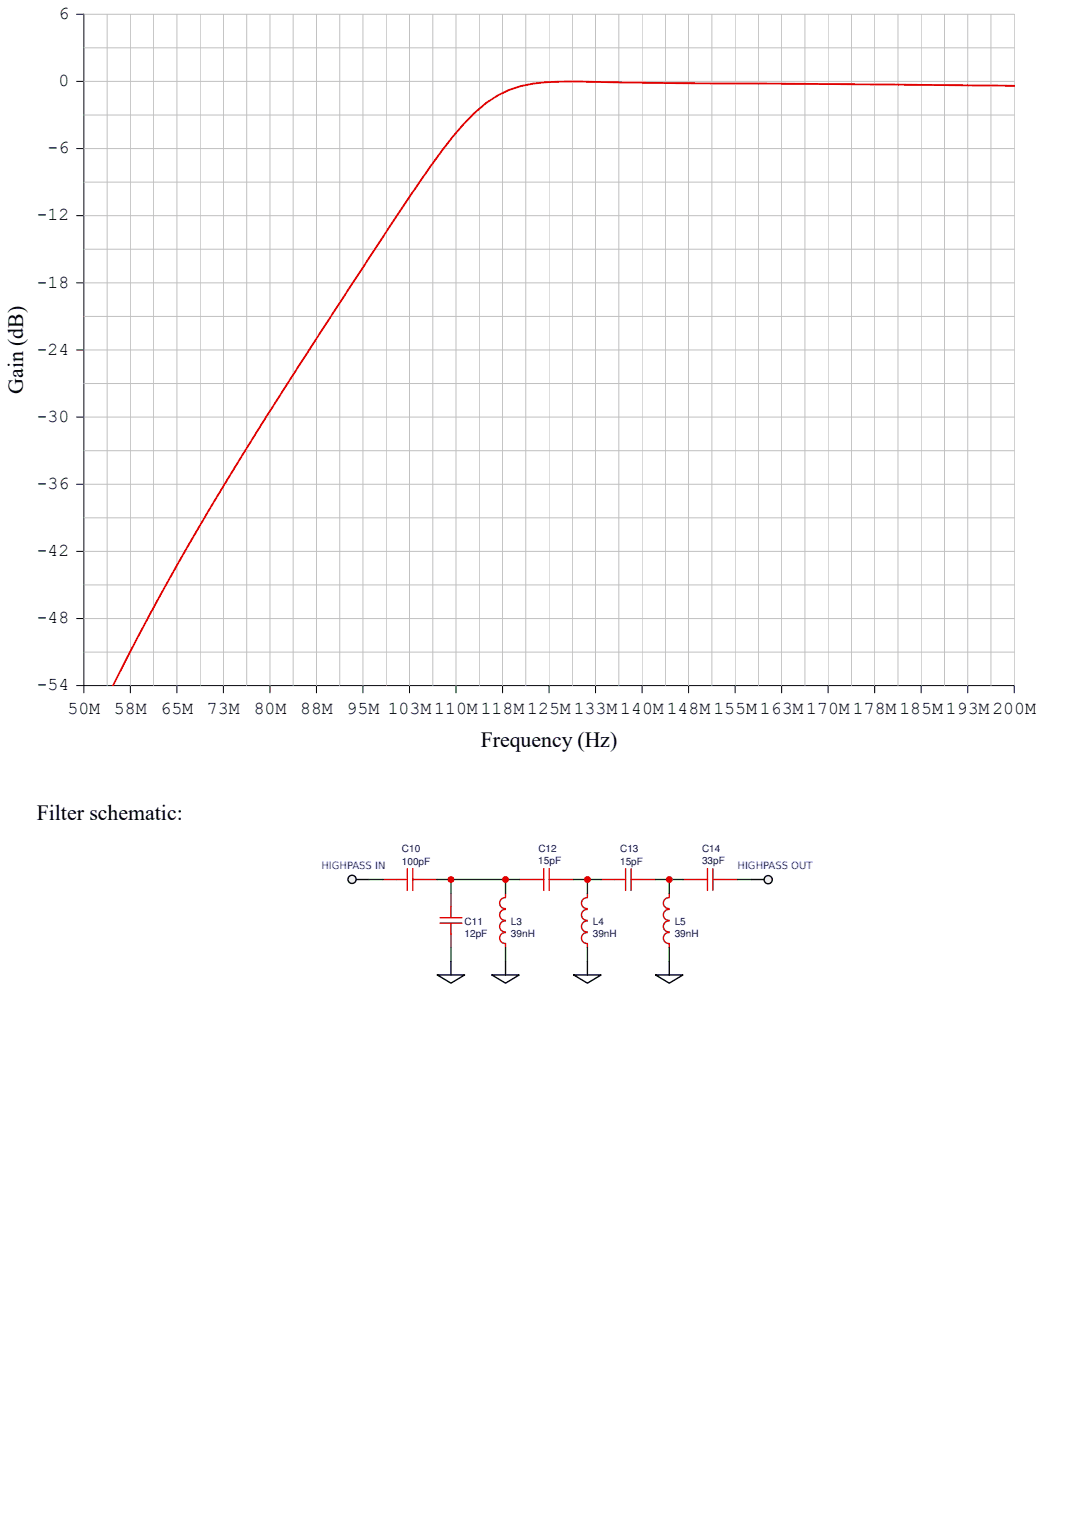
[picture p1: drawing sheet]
<svg xmlns="http://www.w3.org/2000/svg" width="210mm" height="297mm" viewBox="0 0 210 297" stroke-linecap="round" stroke-linejoin="round" font-family="sans-serif">
<g fill="none" stroke="#000" stroke-width=".19">
<path d="M16.3 134.4v-1.4h180.4v1.4M25.3 133v1.4M34.3 133v1.4M43.3 133v1.4M52.4 133v1.4M61.4 133v1.4M70.4 133v1.4M79.4 133v1.4M88.4 133v1.4M97.5 133v1.4M106.5 133v1.4M115.5 133v1.4"/>
<path d="M124.5 133v1.4M133.5 133v1.4M142.6 133v1.4M151.6 133v1.4M160.6 133v1.4M169.6 133v1.4M178.6 133v1.4M187.7 133v1.4"/>
</g>
<g fill="#fff">
<path d="M.6 59.4h4.9v17h-4.9z"/>
<path d="M7.1 131.1h6.4v3.8h-6.4z"/>
<path d="M7.1 118.2h6.4v3.7h-6.4z"/>
<path d="M7.1 105.1h6.4v3.7h-6.4z"/>
<path d="M7.1 92.1h6.4v3.7h-6.4z"/>
<path d="M7.1 79.1h6.4v3.7h-6.4z"/>
<path d="M7.1 66h6.4v3.8h-6.4z"/>
<path d="M7.1 53h6.4v3.8h-6.4z"/>
<path d="M7.1 40h6.4v3.7h-6.4z"/>
<path d="M7.1 27h6.4v3.7h-6.4z"/>
<path d="M9.2 13.9h4.3v3.8h-4.3z"/>
<path d="M11.3 .9h2.2v3.8h-2.2z"/>
</g>
<path d="M14.9 2.8h1.4v130.2h-1.4M14.9 15.8h1.4M14.9 28.8h1.4M14.9 54.9h1.4M14.9 41.8h1.4M14.9 67.9h1.4M14.9 93.9h1.4M14.9 80.9h1.4M14.9 120h1.4M14.9 107h1.4" fill="none" stroke="#000" stroke-width=".19"/>
<g fill="none" stroke="#c0c0c0" stroke-width=".19">
<path d="M16.3 2.8h180.4v130.2M16.3 15.8h180.4M16.3 9.3h180.4M20.8 2.8v130.2M25.3 2.8v130.2M29.8 2.8v130.2M34.3 2.8v130.2M38.8 2.8v130.2M43.3 2.8v130.2M47.8 2.8v130.2M52.4 2.8v130.2M56.9 2.8v130.2"/>
<path d="M61.4 2.8v130.2M65.9 2.8v130.2M70.4 2.8v130.2M74.9 2.8v130.2M79.4 2.8v130.2M83.9 2.8v130.2M88.4 2.8v130.2M92.9 2.8v130.2M97.5 2.8v130.2M102 2.8v130.2M106.5 2.8v130.2M111 2.8v130.2"/>
<path d="M115.5 2.8v130.2M120 2.8v130.2M124.5 2.8v130.2M129 2.8v130.2M133.5 2.8v130.2M138 2.8v130.2M142.6 2.8v130.2M147.1 2.8v130.2M151.6 2.8v130.2M156.1 2.8v130.2M160.6 2.8v130.2M165.1 2.8v130.2"/>
<path d="M169.6 2.8v130.2M174.1 2.8v130.2M178.6 2.8v130.2M183.1 2.8v130.2M187.7 2.8v130.2M192.2 2.8v130.2M16.3 35.3h180.4M16.3 28.8h180.4M16.3 22.3h180.4M16.3 54.9h180.4M16.3 48.3h180.4M16.3 41.8h180.4"/>
<path d="M16.3 74.4h180.4M16.3 67.9h180.4M16.3 61.4h180.4M16.3 93.9h180.4M16.3 87.4h180.4M16.3 80.9h180.4M16.3 120h180.4M16.3 113.5h180.4M16.3 107h180.4M16.3 100.5h180.4M16.3 126.5h180.4"/>
</g>
<path d="M196.7 16.7l-65-.6-18.6-.3a53.6 53.6 0 0 0-12.1 .9 20 20 0 0 0-8.9 5.2 102.3 102.3 0 0 0-12.5 16l-7.6 11.5a1091.3 1091.3 0 0 0-37 59l-6 10.9-7.1 13.8" fill="none" stroke="#f00" stroke-width=".35"/>
<g fill="none" stroke="#a00000" stroke-width=".26">
<path d="M76.9 170.6h2.1M79 168.5v4.2M80 168.5v4.2M80 170.6h2.2M85.3 179.1h4.3M85.3 178h4.3M87.5 175.9v2.1M87.5 179.1v2.1M103.3 170.6h2.1M105.4 168.5v4.2M106.5 168.5v4.2M106.5 170.6h2.1"/>
<path d="M119.2 170.6h2.1M121.3 168.5v4.2M122.4 170.6h2.1M122.4 168.5v4.2M135.1 170.6h2.1M137.2 168.5v4.2M138.3 170.6h2.1M138.3 168.5v4.2"/>
</g>
<g fill="none" stroke="#800" stroke-width=".26">
<path d="M74.2 170.6h2.7M82.2 170.6h2.6M87.5 173.3v2.6M98 178.7a1.06 1.06 0 0 0-1.1 1 1.06 1.06 0 0 0 1.1 1.1M98 176.4a1.06 1.06 0 0 0-1.1 1.1 1.06 1.06 0 0 0 1.1 1M98 174.2a1.06 1.06 0 0 0-1.1 1 1.06 1.06 0 0 0 1.1 1.1M98 173.3v.8M100.7 170.6h2.6M108.6 170.6h2.7M113.9 178.7a1.06 1.06 0 0 0-1.1 1 1.06 1.06 0 0 0 1.1 1.1M113.9 176.4a1.06 1.06 0 0 0-1.1 1.1 1.06 1.06 0 0 0 1.1 1M113.9 174.2a1.06 1.06 0 0 0-1.1 1 1.06 1.06 0 0 0 1.1 1.1"/>
<path d="M113.9 173.3v.8M116.6 170.6h2.6M124.5 170.6h2.6M129.8 178.7a1.06 1.06 0 0 0-1.2 1 1.06 1.06 0 0 0 1.2 1.1M129.8 176.4a1.06 1.06 0 0 0-1.2 1.1 1.06 1.06 0 0 0 1.2 1M129.8 174.2a1.06 1.06 0 0 0-1.2 1 1.06 1.06 0 0 0 1.2 1.1M129.8 173.3v.8M132.4 170.6h2.7M140.4 170.6h2.6M87.5 181.2v2.7M98 180.9a1.06 1.06 0 0 0-1.1 1.1 1.06 1.06 0 0 0 1.1 1M98 183.1v.8"/>
<path d="M113.9 180.9a1.06 1.06 0 0 0-1.1 1.1 1.06 1.06 0 0 0 1.1 1M113.9 183.1v.8M129.8 180.9a1.06 1.06 0 0 0-1.2 1.1 1.06 1.06 0 0 0 1.2 1M129.8 183.1v.8"/>
</g>
<path d="M84.8 170.6h2.7v2.7M87.5 170.6h10.5M100.7 170.6h-2.7v2.7M111.3 170.6h5.3M113.9 170.6v2.7M127.1 170.6h5.3M129.8 170.6v2.7M143 170.6h2.7" fill="none" stroke="#080" stroke-width=".26"/>
<path d="M68.9 170.6h2.7" fill="none" stroke="#000" stroke-width=".26"/>
<circle cx="68.3" cy="170.6" r=".79" fill="#efefef" stroke="#000" stroke-width=".26"/>
<path d="M71.6 170.6h2.6M87.5 183.9v2.6M98 183.9v2.6M113.9 183.9v2.6M129.8 183.9v2.6" fill="none" stroke="#080" stroke-width=".26"/>
<path d="M145.7 170.6h2.6M84.8 189.1h5.3l-2.6 1.6zM87.5 186.5v2.6M95.4 189.1h5.3l-2.7 1.6zM98 186.5v2.6M111.3 189.1h5.3l-2.7 1.6zM113.9 186.5v2.6M127.1 189.1h5.3l-2.6 1.6zM129.8 186.5v2.6" fill="none" stroke="#000" stroke-width=".26"/>
<circle cx="149" cy="170.7" r=".79" fill="#efefef" stroke="#000" stroke-width=".26"/>
<g fill="#c00">
<circle cx="113.9" cy="170.6" r=".66"/>
<circle cx="129.8" cy="170.6" r=".66"/>
<circle cx="98" cy="170.6" r=".66"/>
<circle cx="87.5" cy="170.6" r=".66"/>
</g>
<g font-size="4.2">
<text x="4.5" y="76.4" transform="rotate(-90 4.5 76.4)">Gain (dB)</text>
<text x="93.3" y="144.9">Frequency (Hz)</text>
<text x="7.1" y="159.1">Filter schematic:</text>
</g>
<g font-size="3.5">
<text x="11.3" y="3.7">6</text>
<text x="11.3" y="16.7">0</text>
<text x="9.2" y="29.7">-6</text>
<text x="7.1" y="42.8">-12</text>
<text x="7.1" y="55.8">-18</text>
<text x="7.1" y="68.8">-24</text>
<text x="7.1" y="81.8">-30</text>
<text x="7.1" y="94.8">-36</text>
<text x="7.1" y="107.9">-42</text>
<text x="7.1" y="120.9">-48</text>
<text x="7.1" y="133.9">-54</text>
<text x="13.1" y="138.6">50M</text>
<text x="22.1" y="138.6">58M</text>
<text x="31.1" y="138.6">65M</text>
<text x="40.1" y="138.6">73M</text>
<text x="49.2" y="138.6">80M</text>
<text x="58.2" y="138.6">88M</text>
<text x="67.2" y="138.6">95M</text>
<text x="75.2" y="138.6">103M</text>
<text x="84.2" y="138.6">110M</text>
<text x="93.2" y="138.6">118M</text>
<text x="102.2" y="138.6">125M</text>
<text x="111.3" y="138.6">133M</text>
<text x="120.3" y="138.6">140M</text>
<text x="129.3" y="138.6">148M</text>
<text x="138.3" y="138.6">155M</text>
<text x="147.4" y="138.6">163M</text>
<text x="156.3" y="138.6">170M</text>
<text x="165.4" y="138.6">178M</text>
<text x="174.4" y="138.6">185M</text>
<text x="183.4" y="138.6">193M</text>
<text x="192.4" y="138.6">200M</text>
</g>
<g font-size="1.9" fill="#000080">
<text x="77.9" y="167.7">100pF</text>
<text x="77.9" y="165.3">C10</text>
<text x="104.4" y="167.7">15pF</text>
<text x="104.4" y="165.3">C12</text>
<text x="120.3" y="167.7">15pF</text>
<text x="120.3" y="165.3">C13</text>
<text x="136.1" y="167.7">33pF</text>
<text x="136.1" y="165.3">C14</text>
<text x="90.1" y="179.4">C11</text>
<text x="99.1" y="179.4">L3</text>
<text x="115" y="179.4">L4</text>
<text x="130.8" y="179.4">L5</text>
<text x="90.1" y="181.8">12pF</text>
<text x="99.1" y="181.8">39nH</text>
<text x="115" y="181.8">39nH</text>
<text x="130.8" y="181.8">39nH</text>
</g>
<g font-size="1.9" fill="#00f">
<text x="62.3" y="168.6">HIGHPASS IN</text>
<text x="143" y="168.6">HIGHPASS OUT</text>
</g>
</svg>
